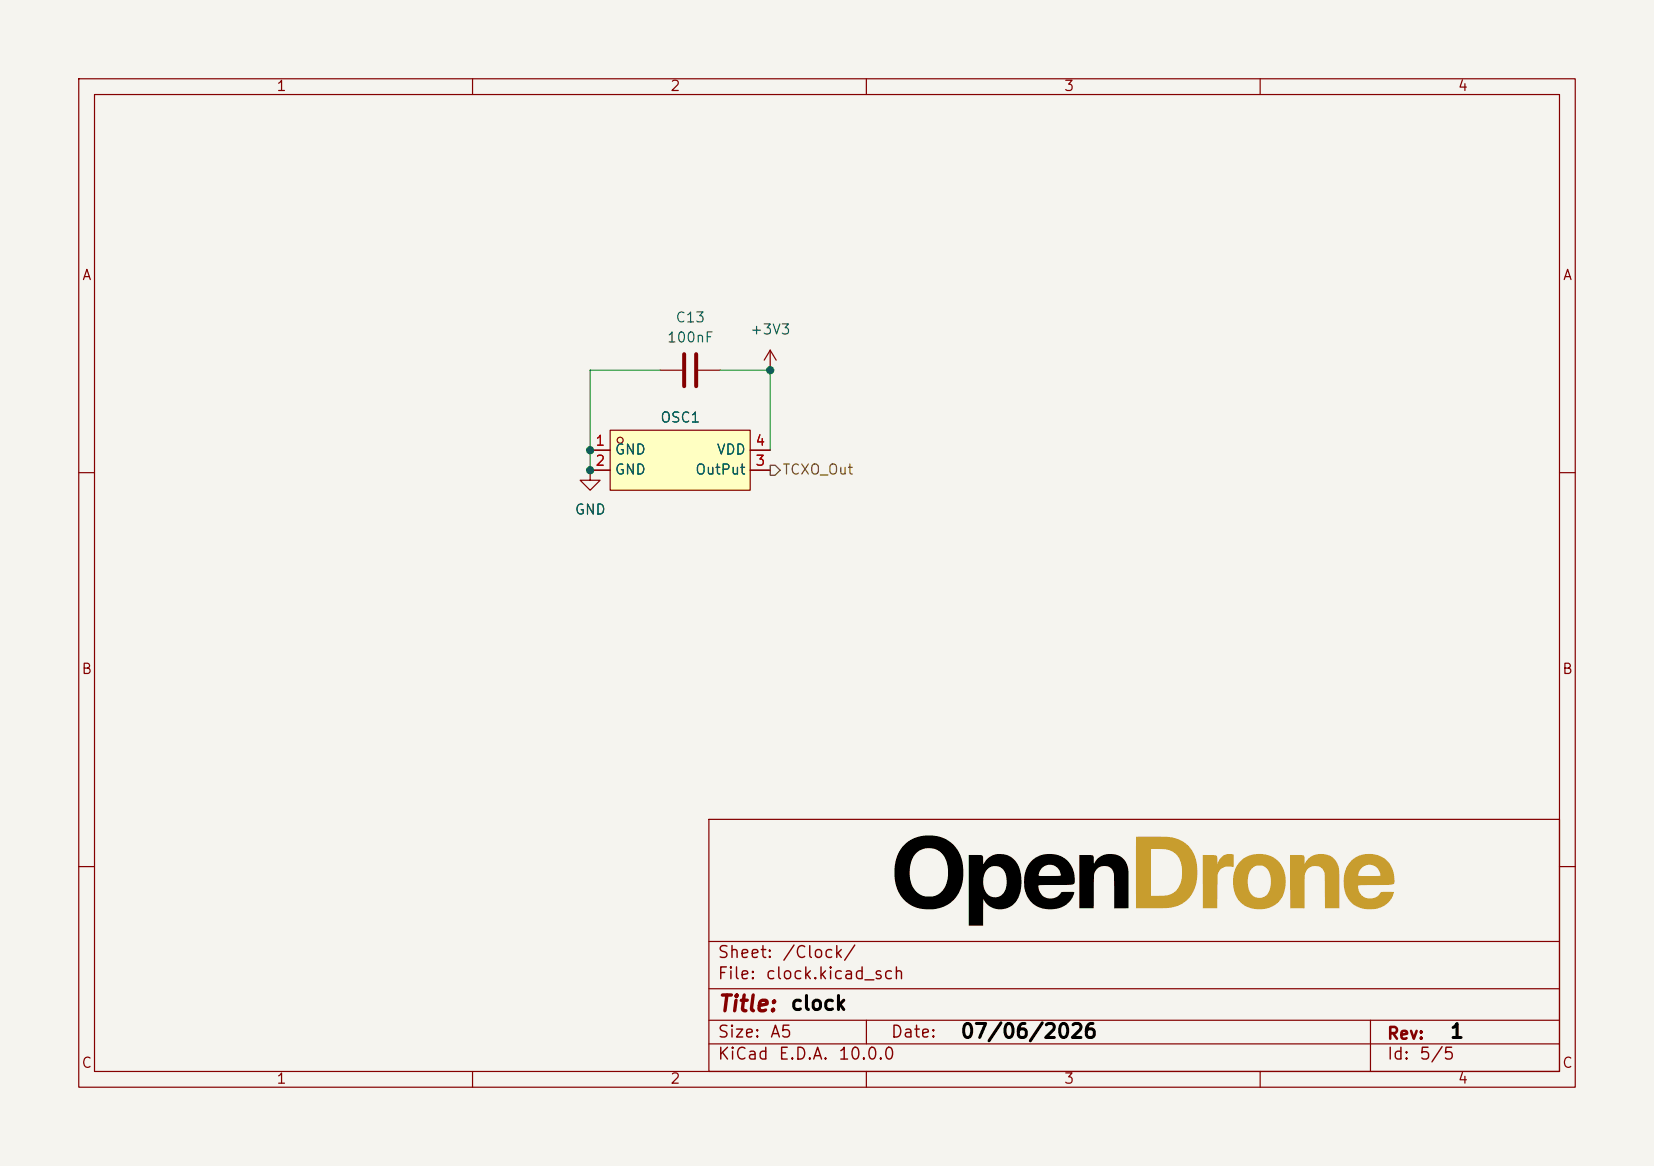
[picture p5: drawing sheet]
<svg xmlns="http://www.w3.org/2000/svg" width="210mm" height="148mm" viewBox="0 0 210 148" stroke-linecap="round" stroke-linejoin="round" font-family="sans-serif">
<path d="M0 0h210v148h-210z" fill="#f5f4ef" stroke="#f5f4ef" stroke-width=".13"/>
<g fill="none" stroke="#840000" stroke-width=".15">
<path d="M10 10h190v128h-190zM12 12h186v124h-186zM60 10v2M110 10v2M160 10v2M10 60h2M198 60h2M10 110h2M90 104h108v32h-108zM90 119.5h108M198 110h2M60 136v2"/>
<path d="M90 132.5h108M90 129.5h108M90 125.5h108M110 136v2M110 129.5v3M160 136v2M174 129.5v6.5"/>
</g>
<g fill="#c89d2e">
<path d="M163.8 108.5h1.6a.36 .36 0 0 1 .2 .6l.1 .5a2.32 2.32 0 0 1 2.6-1.1 2.32 2.32 0 0 1 1.7 2.1l.1 4.7h-1.9v-4.5a1.29 1.29 0 0 0-1.4-.9 1.29 1.29 0 0 0-1.1 1.1l-.1 4.3h-1.8z"/>
<path d="M171.6 109.2a3.2 3.2 0 0 1 3.8-.5 3.2 3.2 0 0 1 1.6 3.5h-.1a10.9 10.9 0 0 1-2.9 .1l-1.3 .1-.3 .1a1.57 1.57 0 0 0 1.2 1.5 1.57 1.57 0 0 0 1.8-.8h1.6a2.84 2.84 0 0 1-3.3 2.2 3.2 3.2 0 0 1-3.1-3.7l.1-.6 4.5 .1-.1-.6-.4-.5a1.43 1.43 0 0 0-2.3 1h-1.7a3.4 3.4 0 0 1 .9-1.9z"/>
<path d="M157.5 109.3a3.5 3.5 0 0 1 5.2 .6 3.9 3.9 0 0 1-.6 4.8 3.6 3.6 0 0 1-5-.6 4 4 0 0 1-.5-2.2h1.8a1.77 1.77 0 0 0 1.3 2.1 1.47 1.47 0 0 0 1.6-1.6 2.56 2.56 0 0 0-.5-2.2 1.41 1.41 0 0 0-1.6-.2 1.41 1.41 0 0 0-.7 1.4l-.1 .5h-1.8a3.6 3.6 0 0 1 .9-2.6z"/>
<path d="M144.2 106.2h3.3a4.5 4.5 0 0 1 3 .9 4.6 4.6 0 0 1 1.5 4.3 4 4 0 0 1-4.6 3.9h-3.2v-4.5h1.9v2.9h1.1a2.48 2.48 0 0 0 2.9-2.7 2.73 2.73 0 0 0-1.3-3l-.9-.2h-1.8v3h-1.9z"/>
<path d="M152.7 108.5l1.5 .1a.35 .35 0 0 1 .4 .4v.7a1.47 1.47 0 0 1 2-1.2v1.4v.1h-.1a1.4 1.4 0 0 0-1.9 1.1v4.2h-1.9z"/>
</g>
<path d="M114.9 107.2a4.6 4.6 0 0 1 6.5 .5 5.5 5.5 0 0 1-.5 6.7 4.7 4.7 0 0 1-6.3-.3 4.9 4.9 0 0 1-1-3.3h1.9a2.67 2.67 0 0 0 2.1 3 2.3 2.3 0 0 0 2.7-2.1 3.5 3.5 0 0 0-1.1-3.7 2.4 2.4 0 0 0-3.7 2.1v.7h-1.9a4.9 4.9 0 0 1 1.3-3.6zM123 108.5h1.5a.33 .33 0 0 1 .3 .5l.1 .7v-.1a2.47 2.47 0 0 1 2.6-1.2 2.47 2.47 0 0 1 2 2.1 4.4 4.4 0 0 1-.8 4.3 2.43 2.43 0 0 1-3.8-.7l-.1 3.4h-1.8v-5.6h1.8a1.67 1.67 0 0 0 1.7 2 1.77 1.77 0 0 0 1.3-2.1l-.1-.7-.2-.6-.4-.4-.5-.1a1.47 1.47 0 0 0-1.7 1.4l-.1 .5h-1.8zM131 109.3a3.2 3.2 0 0 1 3.8-.6 3.2 3.2 0 0 1 1.6 3.5h-.1a15.3 15.3 0 0 1-3.6 .1l-.9 .1a1.58 1.58 0 0 0 1.2 1.6 1.58 1.58 0 0 0 1.8-.8h1.4a.12 .12 0 0 1 .2 .1 .12 .12 0 0 1 0 .1 3.2 3.2 0 0 1-4 1.9 3.2 3.2 0 0 1-2.4-3.6l.1-.6h1.8l.1 .1h.4h2.1l.2-.1a1.43 1.43 0 0 0-1.4-1.3 1.43 1.43 0 0 0-1.4 1.3h-1.8l.3-1.1zM137 108.5l1.6 .1a.31 .31 0 0 1 .3 .4v.6a2.32 2.32 0 0 1 2.4-1.2 2.32 2.32 0 0 1 1.9 1.9l.1 5h-1.8v-3.7a1.31 1.31 0 0 0-.8-1.6h-.8l-.6 .2a1.36 1.36 0 0 0-.4 .9v4.2h-1.9z" fill="#000"/>
<path d="M83.8 47h2.8M88.6 47h2.8M97.8 47h.1M97.8 44.5l-.8 1.2M97.8 44.5l.8 1.2M97.8 44.5v2.5" fill="none" stroke="#840000" stroke-width=".15"/>
<path d="M86.9 45v4M88.4 45v4" fill="none" stroke="#840000" stroke-width=".51"/>
<path d="M77.5 54.6h17.7v7.6h-17.7z" fill="#ffffc2"/>
<g fill="none" stroke="#840000" stroke-width=".15">
<path d="M74.9 59.7v1.3h1.3l-1.3 1.2-1.2-1.2h1.2M74.9 59.7h.1M74.9 57.2h2.6M74.9 59.7h2.6M77.5 54.6h17.7v7.6h-17.7zM95.2 57.2h2.6M95.2 59.7h2.6"/>
<circle cx="78.7" cy="55.9" r=".38"/>
</g>
<path d="M97.8 59.1h.6l.7 .6-.7 .6h-.6z" fill="none" stroke="#725600" stroke-width=".15"/>
<path d="M83.8 47h-8.9v12.7M91.4 47h6.4v10.2" fill="none" stroke="#009600" stroke-width=".15"/>
<g fill="#009600" stroke="#009600" stroke-width=".13">
<circle cx="74.9" cy="59.7" r=".46"/>
<circle cx="97.8" cy="47" r=".46"/>
<circle cx="74.9" cy="57.2" r=".46"/>
</g>
<text font-size="2" fill="#840000" x="91" y="128.9">Title:</text>
<g font-size="1.8">
<text x="100.3" y="128.7">clock</text>
<text x="121.8" y="132.2">07/06/2026</text>
<text x="184" y="132.2">1</text>
</g>
<g font-size="1.5" fill="#840000">
<text x="91" y="124.7">File:</text>
<text x="91" y="122">Sheet:</text>
<text x="97.1" y="124.7">clock.kicad_sch</text>
<text x="99.2" y="122">/Clock/</text>
<text x="91" y="134.9">KiCad</text>
<text x="91" y="132.1">Size:</text>
<text x="97.7" y="132.1">A5</text>
<text x="98.7" y="134.9">E.D.A.</text>
<text x="106.3" y="134.9">10.0.0</text>
<text x="113" y="132.1">Date:</text>
<text x="176" y="132.3">Rev:</text>
<text x="176" y="134.9">Id:</text>
<text x="180.1" y="134.9">5/5</text>
</g>
<g font-size="1.3" fill="#840000">
<text x="35" y="11.9">1</text>
<text x="85" y="11.9">2</text>
<text x="135" y="11.9">3</text>
<text x="185" y="11.9">4</text>
<text x="10.3" y="35.9">A</text>
<text x="198.4" y="35.9">A</text>
<text x="10.3" y="85.9">B</text>
<text x="198.3" y="85.9">B</text>
<text x="10.3" y="135.9">C</text>
<text x="35" y="137.9">1</text>
<text x="85" y="137.9">2</text>
<text x="135" y="137.9">3</text>
<text x="185" y="137.9">4</text>
<text x="198.3" y="135.9">C</text>
</g>
<g font-size="1.3" fill="#006464">
<text x="85.7" y="41.2">C13</text>
<text x="84.6" y="43.8">100nF</text>
<text x="95.1" y="42.8">+3V3</text>
<text x="83.7" y="53.9">OSC1</text>
<text x="78" y="58">GND</text>
<text x="90.9" y="58">VDD</text>
<text x="72.9" y="65.6">GND</text>
<text x="78" y="60.6">GND</text>
<text x="88.2" y="60.6">OutPut</text>
</g>
<g font-size="1.3" fill="#a90000">
<text x="75.5" y="56.9">1</text>
<text x="75.5" y="59.4">2</text>
<text x="95.8" y="59.4">3</text>
<text x="95.8" y="56.9">4</text>
</g>
<text font-size="1.3" fill="#725600" x="99.3" y="60.6">TCXO_Out</text>
</svg>
